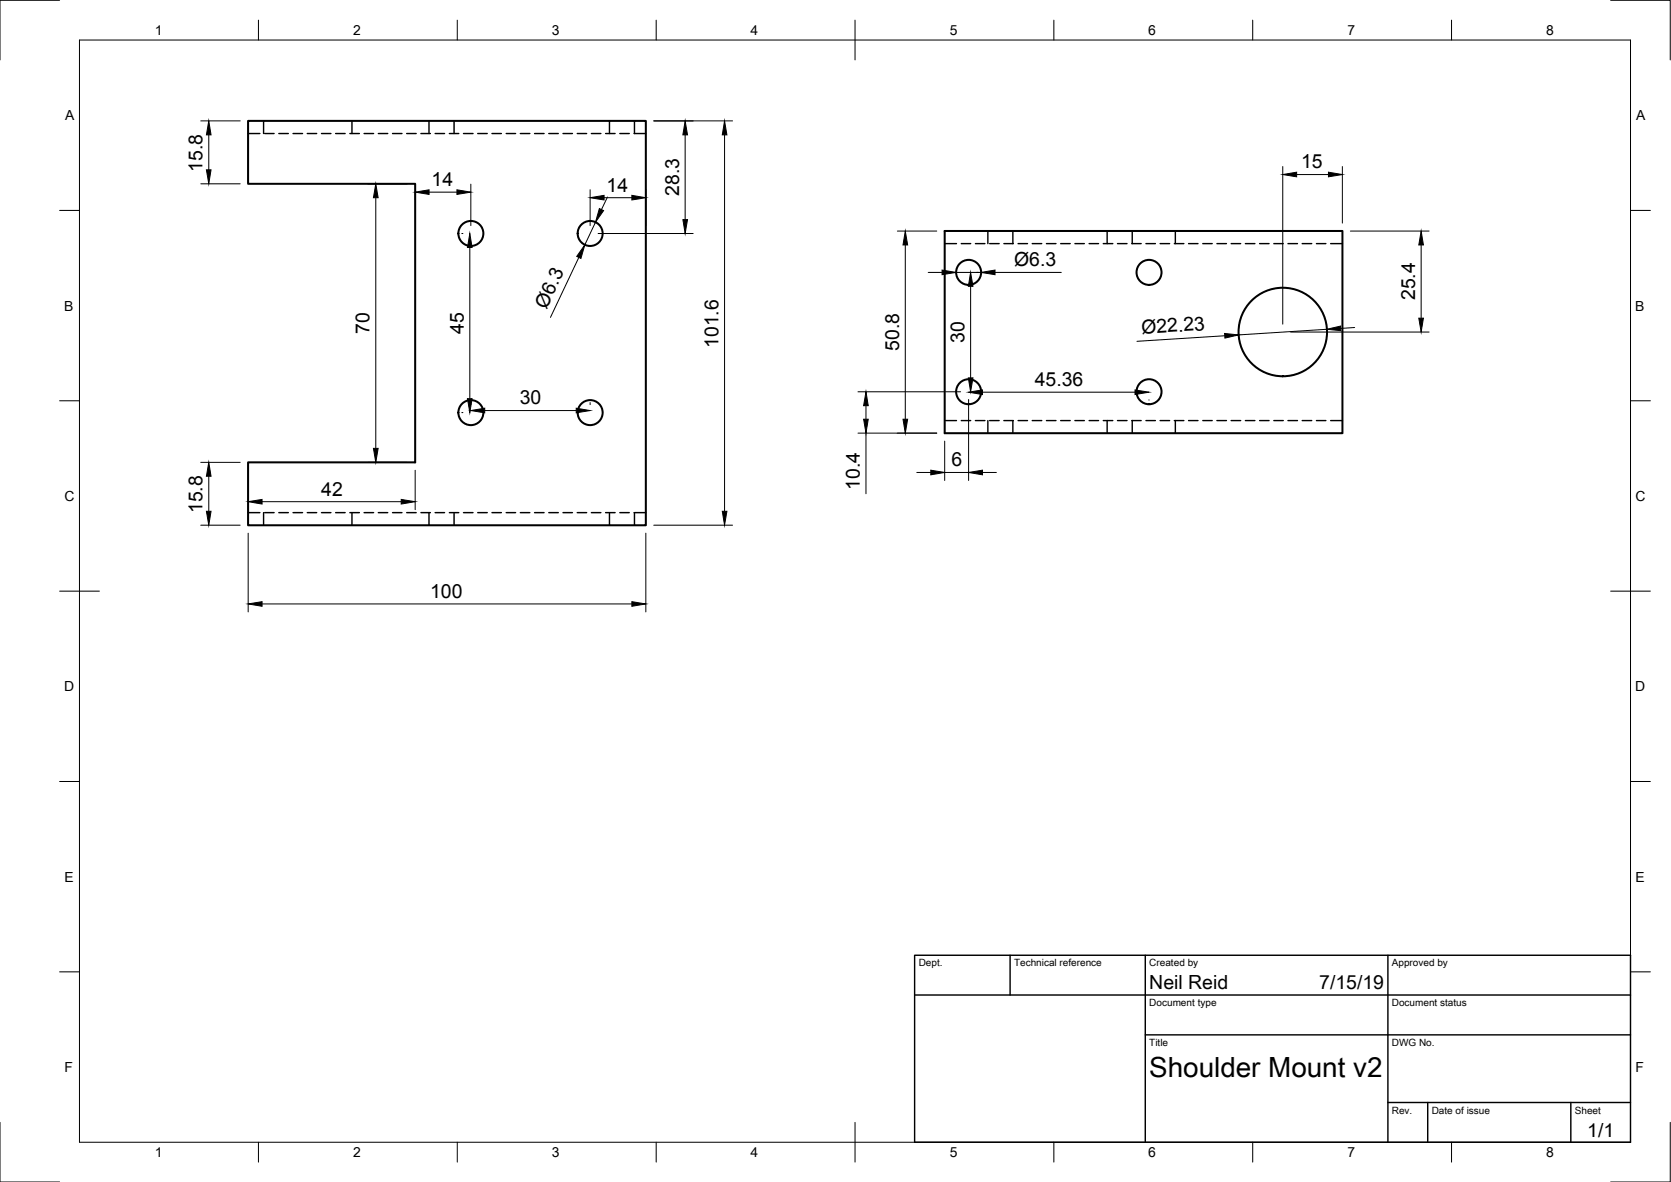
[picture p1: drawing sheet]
<svg xmlns="http://www.w3.org/2000/svg" width="420mm" height="297mm" viewBox="0 0 420 297" stroke-linecap="round" stroke-linejoin="round" font-family="sans-serif">
<!-- layer: Visible -->
<g fill="none" stroke="#000" stroke-width=".51">
<path d="M62.4 30.4h100v101.6h-100v-15.8h42v-70h-42zM237.5 58h100v50.9h-100z"/>
<circle cx="118.4" cy="58.7" r="3.1"/>
<circle cx="148.4" cy="58.7" r="3.1"/>
<circle cx="243.6" cy="68.4" r="3.1"/>
<circle cx="288.9" cy="68.4" r="3.1"/>
<circle cx="243.6" cy="98.4" r="3.1"/>
<circle cx="288.9" cy="98.4" r="3.1"/>
<circle cx="322.5" cy="83.4" r="11.1"/>
<circle cx="118.4" cy="103.7" r="3.1"/>
<circle cx="148.4" cy="103.7" r="3.1"/>
</g>
<!-- layer: Hidden -->
<g fill="none" stroke="#000" stroke-width=".36">
<path d="M62.4 33.6h2.9M66.3 30.4v3.2M66.5 33.6h2.4M70.1 33.6h2.4M73.7 33.6h2.4M77.3 33.6h2.3M80.8 33.6h2.4M84.4 33.6h2.4M88 33.6h2.4M88.5 30.4v3.2M91.5 33.6h2.4M95.1 33.6h2.4"/>
<path d="M98.7 33.6h2.4M102.3 33.6h2.3M105.8 33.6h2.4M107.9 30.4v3.2M109.4 33.6h2.4M113 33.6h2.4M114.2 30.4v3.2M116.5 33.6h2.4M120.1 33.6h2.4M123.7 33.6h2.4M127.3 33.6h2.3M130.8 33.6h2.4"/>
<path d="M134.4 33.6h2.4M138 33.6h2.4M141.6 33.6h2.3M145.1 33.6h2.4M148.7 33.6h2.4M152.3 33.6h2.4M153.2 30.4v3.2M155.9 33.6h2.3M159.4 33.6h3M159.5 30.4v3.2M248.4 58v3.2M254.7 58v3.2"/>
<path d="M278.4 58v3.2M284.7 58v3.2M295.5 58v3.2M237.5 61.2h3M241.7 61.2h2.4M245.3 61.2h2.3M248.8 61.2h2.4M252.4 61.2h2.4M256 61.2h2.4M259.5 61.2h2.4M263.1 61.2h2.4M266.7 61.2h2.4"/>
<path d="M270.3 61.2h2.3M273.9 61.2h2.3M277.4 61.2h2.4M281 61.2h2.4M284.6 61.2h2.3M288.1 61.2h2.4M291.7 61.2h2.4M295.3 61.2h2.4M298.9 61.2h2.3M302.4 61.2h2.4M306 61.2h2.4M309.6 61.2h2.4"/>
<path d="M313.1 61.2h2.4M316.7 61.2h2.4M320.3 61.2h2.4M323.8 61.2h2.4M327.4 61.2h2.4M331 61.2h2.4M334.6 61.2h2.9M237.5 105.7h3M241.7 105.7h2.4M245.3 105.7h2.3M248.4 105.7v3.2M248.8 105.7h2.4"/>
<path d="M252.4 105.7h2.4M254.7 105.7v3.2M256 105.7h2.4M259.5 105.7h2.4M263.1 105.7h2.4M266.7 105.7h2.4M270.3 105.7h2.3M273.9 105.7h2.3M277.4 105.7h2.4M278.4 105.7v3.2M281 105.7h2.4M284.6 105.7h2.3"/>
<path d="M284.7 105.7v3.2M288.1 105.7h2.4M291.7 105.7h2.4M295.3 105.7h2.4M295.5 105.7v3.2M298.9 105.7h2.3M302.4 105.7h2.4M306 105.7h2.4M309.6 105.7h2.4M313.1 105.7h2.4M316.7 105.7h2.4M320.3 105.7h2.4"/>
<path d="M323.8 105.7h2.4M327.4 105.7h2.4M331 105.7h2.4M334.6 105.7h2.9M62.4 128.8h2.9M66.3 128.8v3.2M66.5 128.8h2.4M70.1 128.8h2.4M73.7 128.8h2.4M77.3 128.8h2.3M80.8 128.8h2.4M84.4 128.8h2.4"/>
<path d="M88 128.8h2.4M88.5 128.8v3.2M91.5 128.8h2.4M95.1 128.8h2.4M98.7 128.8h2.4M102.3 128.8h2.3M105.8 128.8h2.4M107.9 128.8v3.2M109.4 128.8h2.4M113 128.8h2.4M114.2 128.8v3.2M116.5 128.8h2.4"/>
<path d="M120.1 128.8h2.4M123.7 128.8h2.4M127.3 128.8h2.3M130.8 128.8h2.4M134.4 128.8h2.4M138 128.8h2.4M141.6 128.8h2.3M145.1 128.8h2.4M148.7 128.8h2.4M152.3 128.8h2.4M153.2 128.8v3.2M155.9 128.8h2.3"/>
<path d="M159.4 128.8h3M159.5 128.8v3.2"/>
</g>
<!-- layer: Border -->
<g fill="none" stroke="#000" stroke-width=".25">
<path d="M15 .1h-15v15M20 10.1h390v276.9h-390zM65 5.1v5M115 5.1v5M165 5.1v5M215 5.1v10M265 5.1v5M315 5.1v5M365 5.1v5M405 .1h15v15M15 52.9h5M410 52.9h5"/>
<path d="M15 100.7h5M410 100.7h5M15 148.6h10M405 148.6h10M15 196.4h5M410 196.4h5M15 244.2h5M410 244.2h5M0 282.1v14.9h15M65 287v5M115 287v5M165 287v5"/>
<path d="M215 282.1v9.9M265 287v5M315 287v5M365 287v5M420 282.1v14.9h-15"/>
</g>
<!-- layer: TitleBlock -->
<path d="M230 240.1h180v46.9h-180zM230 250h180M254 240.1v9.9M288 240.1v46.9M349 240.1v46.9M288 260.1h122M349 277.1h61M359 277.1v9.9M395 277.1v9.9" fill="none" stroke="#000" stroke-width=".36"/>
<!-- layer: Dimensions -->
<g fill="none" stroke="#000" stroke-width=".25">
<path d="M50.5 30.4h9.9M52.5 33.9v8.8M164.4 30.4h19.8M172.3 33.9v21.3M182.2 33.9v94.6M50.5 46.2h9.9M92.5 46.2h9.9M94.5 49.7v63M104.4 48.2v2.1M107.9 48.3h7M116.1 58.7h.3M118.4 46.3v10.4"/>
<path d="M148.4 47.7v9M149.7 55.8l-2.7 5.7M150.4 58.7h23.9M151.9 49.7h7M152.7 49.5l-1.5 3.2M162.4 47.7v9M225.6 58.1h9.9M322.5 41.9v39.6M326 43.9h8M337.5 41.9v14.2M339.5 58.1h19.8M118.1 62.2v38"/>
<path d="M145.5 64.7l-7.1 15.1M227.6 61.6v43.8M233.4 68.5h3.5M240.4 68.5h6.3M244.1 72v23M250.2 68.5h16.6M357.3 61.6v18.4M215.7 98.5h25.8M245.5 98.5h.6M247 98.6h38.4M308 84.4l-22.1 1.4M324.5 83.4h34.8"/>
<path d="M333.6 82.7l-22.2 1.5M340.6 82.3l-3.5 .2M50.5 116.2h9.9M52.5 119.7v8.8M62.4 118.2v9.9M92.5 116.2h9.9M104.4 118.2v9.9M116.1 103.7h.3M118.4 101.2v.5M121.9 103.2h23M148.4 101.2v.5M215.7 108.8h19.8"/>
<path d="M217.7 101.9v3.5M217.7 108.8v15.3M230.5 118.7h3.5M237.5 110.9v9.8M237.5 118.7h6M243.5 100.5v20.2M247 118.7h3.5M288.9 100.5v.1M50.5 132h9.9M62.4 134v19.8M65.9 126.1h35M162.4 134v19.8"/>
<path d="M164.4 132h19.8M65.9 151.8h93"/>
</g>
<g fill="#000" stroke="#000" stroke-width=".25">
<path d="M52.5 30.4l.6 3.5h-1.2zM172.3 30.4l.6 3.5h-1.2zM182.2 30.4l.6 3.5h-1.2zM51.9 42.7h1.2l-.6 3.5zM94.5 46.2l.6 3.5h-1.2zM104.4 48.3l3.5-.6v1.2zM114.9 47.7l3.5 .6-3.5 .6zM150.7 52.4l1.1 .5-2.1 2.9zM148.4 49.7l3.5-.6v1.2zM158.9 49.1l3.5 .6-3.5 .6zM171.7 55.2h1.2l-.6 3.5zM322.5 43.9l3.5-.6v1.1z"/>
<path d="M334 43.3l3.5 .6-3.5 .5zM118.1 58.7l.6 3.5h-1.2zM147 61.5l-.9 3.4-1.1-.5zM227.6 58.1l.6 3.5h-1.1zM236.9 67.9l3.5 .6-3.5 .5zM244.1 68.5l.5 3.5h-1.1zM246.7 68.5l3.5-.6v1.1zM356.7 80h1.2l-.6 3.4zM357.3 58.1l.6 3.5h-1.2zM243.5 95h1.1l-.5 3.5zM243.5 98.6l3.5-.6v1.2zM285.4 98l3.5 .6-3.5 .6z"/>
<path d="M307.9 83.8l3.5 .4-3.4 .8zM333.6 82.7l3.5-.8v1.2zM52.5 116.2l.6 3.5h-1.2zM93.9 112.7h1.2l-.6 3.5zM117.5 100.2h1.2l-.6 3.5zM118.4 103.2l3.5-.6v1.1zM144.9 102.6l3.5 .6-3.5 .5zM217.7 98.5l.6 3.4h-1.2zM217.1 105.4h1.2l-.6 3.4zM227.1 105.4h1.1l-.6 3.4zM234 118.2l3.5 .5-3.5 .6zM243.5 118.7l3.5-.5v1.1z"/>
<path d="M51.9 128.5h1.2l-.6 3.5zM62.4 126.1l3.5-.6v1.2zM100.9 125.5l3.5 .6-3.5 .6zM181.6 128.5h1.2l-.6 3.5zM62.4 151.8l3.5-.6v1.2zM158.9 151.2l3.5 .6-3.5 .6z"/>
</g>
<text font-size="7" x="289" y="270.6">Shoulder Mount v2</text>
<g font-size="4.9">
<text x="50.9" y="43.2" transform="rotate(-90 50.9 43.2)">15.8</text>
<text x="108.5" y="46.8">14</text>
<text x="327.2" y="42.3">15</text>
<text x="152.5" y="48.2">14</text>
<text x="170.7" y="49.2" transform="rotate(-90 170.7 49.2)">28.3</text>
<text x="255" y="66.7">Ø6.3</text>
<text x="137.4" y="77.8" transform="rotate(-65 137.4 77.8)">Ø6.3</text>
<text x="355.8" y="75.4" transform="rotate(-90 355.8 75.4)">25.4</text>
<text x="92.9" y="83.9" transform="rotate(-90 92.9 83.9)">70</text>
<text x="116.6" y="83.8" transform="rotate(-90 116.6 83.8)">45</text>
<text x="287.1" y="84" transform="rotate(-4 287.1 84)">Ø22.23</text>
<text x="180.6" y="87.5" transform="rotate(-90 180.6 87.5)">101.6</text>
<text x="226.1" y="88.2" transform="rotate(-90 226.1 88.2)">50.8</text>
<text x="242.5" y="86.2" transform="rotate(-90 242.5 86.2)">30</text>
<text x="130.7" y="101.6">30</text>
<text x="260.2" y="97">45.36</text>
<text x="239.2" y="117.2">6</text>
<text x="80.8" y="124.6">42</text>
<text x="216.2" y="123.1" transform="rotate(-90 216.2 123.1)">10.4</text>
<text x="50.9" y="129" transform="rotate(-90 50.9 129)">15.8</text>
<text x="108.2" y="150.2">100</text>
<text x="289" y="248.5">Neil Reid</text>
<text x="331.7" y="248.5">7/15/19</text>
<text x="399.1" y="285.7">1/1</text>
</g>
<g font-size="3.5">
<text x="39" y="8.8">1</text>
<text x="88.8" y="8.8">2</text>
<text x="138.8" y="8.8">3</text>
<text x="188.7" y="8.8">4</text>
<text x="238.8" y="8.8">5</text>
<text x="288.7" y="8.8">6</text>
<text x="338.8" y="8.8">7</text>
<text x="388.8" y="8.8">8</text>
<text x="16.4" y="30.2">A</text>
<text x="411.4" y="30.2">A</text>
<text x="16.2" y="78">B</text>
<text x="411.2" y="78">B</text>
<text x="16.2" y="125.9">C</text>
<text x="411.2" y="125.9">C</text>
<text x="16.2" y="173.7">D</text>
<text x="411.2" y="173.7">D</text>
<text x="16.2" y="221.6">E</text>
<text x="411.2" y="221.6">E</text>
<text x="16.2" y="269.4">F</text>
<text x="411.2" y="269.4">F</text>
<text x="39" y="290.8">1</text>
<text x="88.8" y="290.8">2</text>
<text x="138.8" y="290.8">3</text>
<text x="188.7" y="290.8">4</text>
<text x="238.8" y="290.8">5</text>
<text x="288.7" y="290.8">6</text>
<text x="338.8" y="290.8">7</text>
<text x="388.8" y="290.8">8</text>
</g>
<g font-size="2.5">
<text x="231" y="242.9">Dept.</text>
<text x="255" y="242.9">Technical reference</text>
<text x="289" y="242.9">Created by</text>
<text x="350" y="242.9">Approved by</text>
<text x="289" y="252.8">Document type</text>
<text x="350" y="252.8">Document status</text>
<text x="289" y="262.9">Title</text>
<text x="350" y="262.9">DWG No.</text>
<text x="350" y="279.9">Rev.</text>
<text x="360" y="279.9">Date of issue</text>
<text x="396" y="279.9">Sheet</text>
</g>
</svg>
